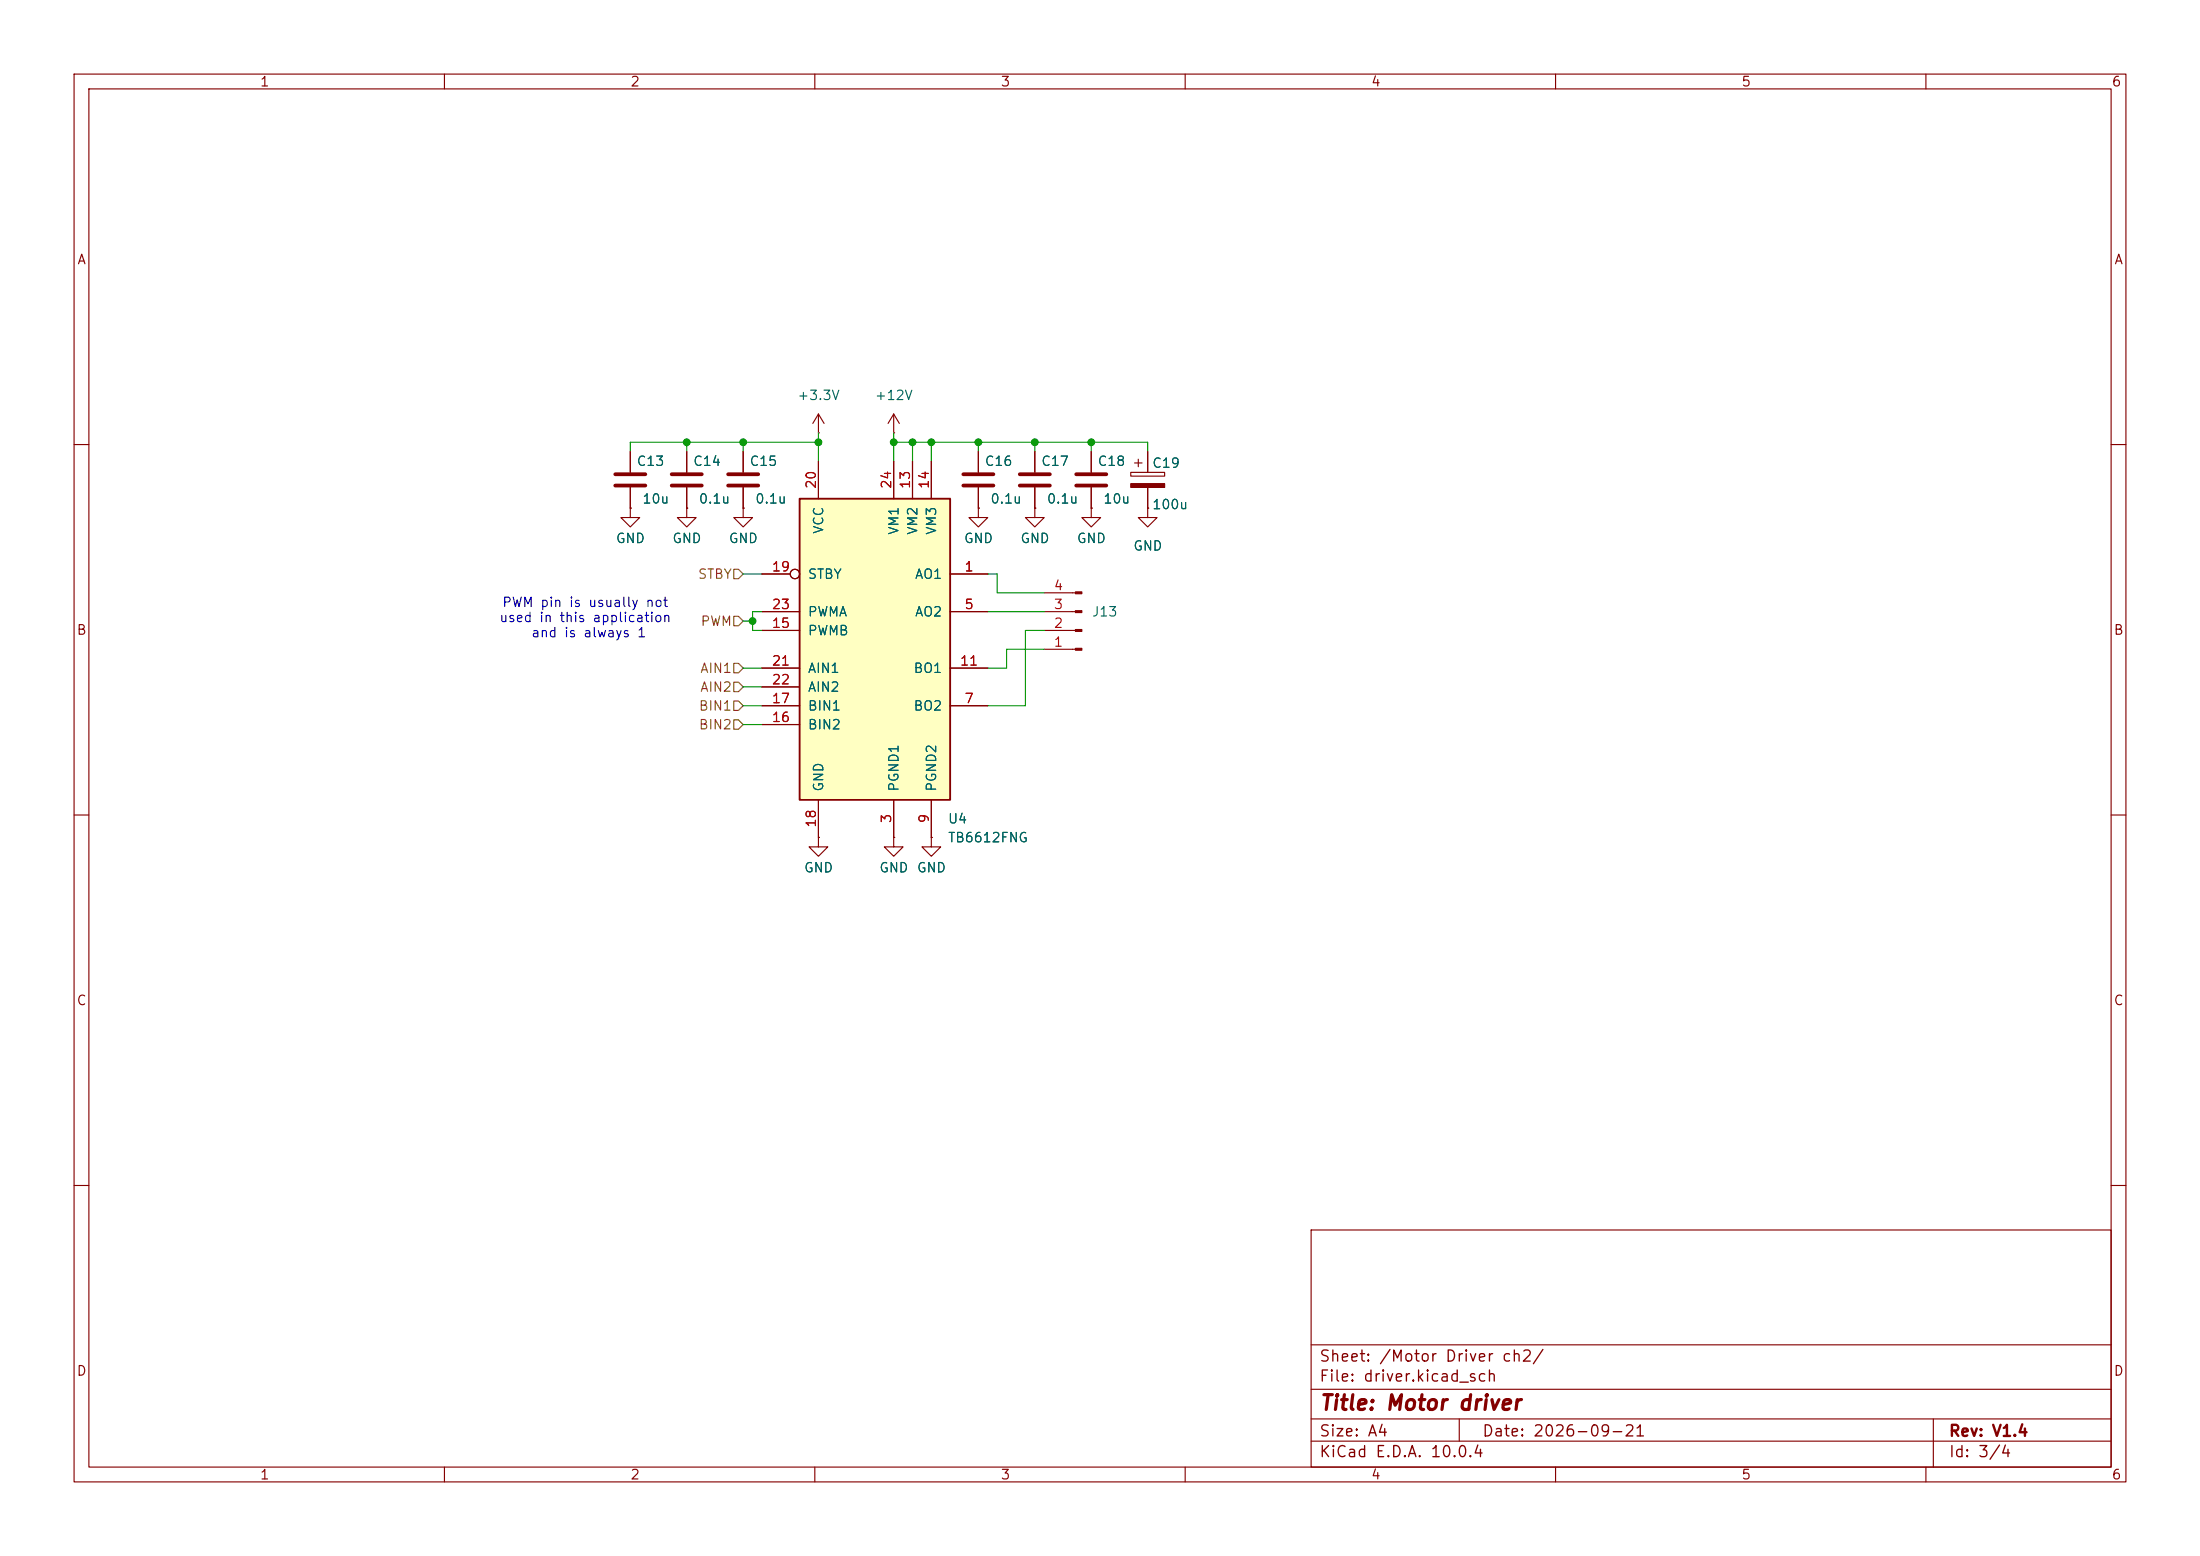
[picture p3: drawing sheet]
<svg xmlns="http://www.w3.org/2000/svg" width="297mm" height="210mm" viewBox="0 0 297 210" stroke-linecap="round" stroke-linejoin="round" font-family="sans-serif">
<g fill="none" stroke="#840000" stroke-width=".15">
<path d="M10 10h277v190h-277zM12 12h273v186h-273zM60 10v2M110 10v2M160 10v2M210 10v2M260 10v2M110.5 58.4h.1M110.5 55.9l-.8 1.3M110.5 55.9l.8 1.3M110.5 55.9v2.5M10 60h2"/>
<path d="M132.1 61v2.8M132.1 65.8v2.8M139.7 61v2.8M139.7 65.8v2.8M285 60h2M10 110h2M285 110h2M10 160h2M177 166h108v32h-108zM285 160h2M60 198v2M110 198v2"/>
<path d="M160 198v2M177 194.5h108M177 191.5h108M177 187.5h108M177 181.5h108M197 191.5v3M210 198v2M260 198v2M261 191.5v6.5"/>
</g>
<path d="M130 64h4.1M130 65.5h4.1M137.7 64h4M137.7 65.5h4" fill="none" stroke="#840000" stroke-width=".51"/>
<path d="M107.9 67.3h20.4v40.7h-20.4z" fill="#ffffc2"/>
<path d="M107.9 67.3h20.4v40.7h-20.4z" fill="none" stroke="#840000" stroke-width=".25"/>
<g fill="none" stroke="#840000" stroke-width=".15">
<path d="M120.6 58.4h.1M120.6 55.9v2.5M120.6 55.9l-.7 1.3M120.6 55.9l.8 1.3M85.1 68.6v1.3h1.3l-1.3 1.2-1.3-1.2h1.3M85.1 68.6h.1M85.1 61v2.8M85.1 65.8v2.8M92.7 68.6v1.3h1.3l-1.3 1.2-1.3-1.2h1.3M92.7 68.6h.1M92.7 61v2.8M92.7 65.8v2.8"/>
<path d="M100.3 68.6v1.3h1.3l-1.3 1.2-1.2-1.2h1.2M100.3 68.6h.1M100.3 61v2.8M100.3 65.8v2.8M102.9 77.5h3.8M110.5 62.2v5.1M120.6 62.2v5.1M123.2 62.2v5.1M125.7 62.2v5.1M128.3 77.5h5M132.1 68.6v1.3h1.2l-1.2 1.2-1.3-1.2h1.3M132.1 68.6h.1"/>
<path d="M132.1 61v2.8M132.1 65.8v2.8M139.7 68.6v1.3h1.3l-1.3 1.2-1.3-1.2h1.3M139.7 68.6h.1M139.7 61v2.8M139.7 65.8v2.8M147.3 68.6v1.3h1.3l-1.3 1.2-1.3-1.2h1.3M147.3 68.6h.1M147.3 61v2.8M147.3 65.8v2.8M152.7 63.8h4.5v.5h-4.5zM153.2 62.5h1"/>
<path d="M153.7 62v1M154.9 68.6v1.3h1.3l-1.3 1.2-1.2-1.2h1.2M154.9 68.6h.1M154.9 61v2.8M154.9 65.8v2.8M102.9 82.6h5M102.9 95.3h5M102.9 90.2h5M102.9 85.1h5M102.9 97.8h5M102.9 92.7h5M128.3 82.6h5"/>
<path d="M128.3 95.3h5M128.3 90.2h5M141 82.6h4.2M141 85.1h4.2M141 87.6h4.2M141 80h4.2M110.5 113v1.3h1.3l-1.3 1.3-1.3-1.3h1.3M110.5 113h.1M110.5 108v5M120.6 113v1.3h1.3l-1.3 1.3-1.2-1.3h1.2M120.6 113h.1M120.6 108v5"/>
<path d="M125.7 113v1.3h1.3l-1.3 1.3-1.2-1.3h1.2M125.7 113h.1M125.7 108v5"/>
<circle cx="107.3" cy="77.5" r=".63"/>
</g>
<g fill="#840000" stroke="#840000" stroke-width=".15">
<path d="M145.2 87.5h.8v.3h-.8z"/>
<path d="M145.2 85h.8v.2h-.8z"/>
<path d="M145.2 82.4h.8v.3h-.8z"/>
<path d="M145.2 79.9h.8v.2h-.8z"/>
<path d="M152.7 65.3h4.5v.5h-4.5z"/>
</g>
<path d="M83.1 64h4M83.1 65.5h4M90.7 64h4M90.7 65.5h4M98.3 64h4.1M98.3 65.5h4.1M145.3 64h4.1M145.3 65.5h4.1" fill="none" stroke="#840000" stroke-width=".51"/>
<path d="M99.1 76.8h.6l.6 .7-.6 .6h-.6zM99.1 92.1h.6l.6 .6-.6 .6h-.6zM99.1 89.5h.6l.6 .7-.6 .6h-.6zM99.1 94.6h.6l.6 .7-.6 .6h-.6zM99.1 83.2h.6l.6 .6-.6 .7h-.6zM99.1 97.2h.6l.6 .6-.6 .6h-.6z" fill="none" stroke="#725600" stroke-width=".15"/>
<g fill="none" stroke="#009600" stroke-width=".15">
<path d="M92.7 59.7v1.3M100.3 59.7v1.3M110.5 58.4v3.8M110.5 59.7h-25.4v1.3M120.6 58.4v3.8M120.6 59.7h34.3v1.3M123.2 59.7v2.5M125.7 59.7v2.5M132.1 59.7v1.3M139.7 59.7v1.3M147.3 59.7v1.3M100.3 77.5h2.6"/>
<path d="M133.3 77.5h1.3v2.5h6.4M100.3 92.7h2.6M100.3 83.8h1.3M100.3 95.3h2.6M100.3 97.8h2.6M100.3 90.2h2.6M102.9 82.6h-1.3v2.5h1.3M133.3 82.6h7.7M141 85.1h-2.6v10.2h-5.1M141 87.6h-5.1v2.6h-2.6"/>
</g>
<g fill="#009600" stroke="#009600" stroke-width=".14">
<circle cx="101.6" cy="83.8" r=".46"/>
<circle cx="110.5" cy="59.7" r=".46"/>
<circle cx="120.6" cy="59.7" r=".46"/>
<circle cx="92.7" cy="59.7" r=".46"/>
<circle cx="100.3" cy="59.7" r=".46"/>
<circle cx="125.7" cy="59.7" r=".46"/>
<circle cx="132.1" cy="59.7" r=".46"/>
<circle cx="139.7" cy="59.7" r=".46"/>
<circle cx="123.2" cy="59.7" r=".46"/>
<circle cx="147.3" cy="59.7" r=".46"/>
</g>
<text font-size="2" fill="#840000" x="178" y="190.8">Title: Motor driver</text>
<g font-size="1.5" fill="#840000">
<text x="178" y="184.2">Sheet: /Motor Driver ch2/</text>
<text x="178" y="186.9">File: driver.kicad_sch</text>
<text x="178" y="197.1">KiCad E.D.A. 10.0.4</text>
<text x="178" y="194.3">Size: A4</text>
<text x="200" y="194.3">Date: 2026-09-21</text>
<text x="263" y="194.3">Rev: V1.4</text>
<text x="263" y="197.1">Id: 3/4</text>
</g>
<g font-size="1.3" fill="#840000">
<text x="35" y="12">1</text>
<text x="85" y="12">2</text>
<text x="135" y="12">3</text>
<text x="185" y="12">4</text>
<text x="235" y="12">5</text>
<text x="285" y="12">6</text>
<text x="10.3" y="36">A</text>
<text x="285.3" y="36">A</text>
<text x="10.3" y="86">B</text>
<text x="285.3" y="86">B</text>
<text x="10.3" y="136">C</text>
<text x="285.3" y="136">C</text>
<text x="10.3" y="186">D</text>
<text x="285.3" y="186">D</text>
<text x="35" y="200">1</text>
<text x="85" y="200">2</text>
<text x="135" y="200">3</text>
<text x="185" y="200">4</text>
<text x="235" y="200">5</text>
<text x="285" y="200">6</text>
</g>
<g font-size="1.3" fill="#006464">
<text x="107.5" y="54.3">+3.3V</text>
<text x="118" y="54.3">+12V</text>
<text x="85.9" y="63.2">C13</text>
<text x="93.5" y="63.2">C14</text>
<text x="101.1" y="63.2">C15</text>
<text x="132.9" y="63.2">C16</text>
<text x="140.5" y="63.2">C17</text>
<text x="148.1" y="63.2">C18</text>
<text x="155.5" y="63.5">C19</text>
<text x="86.6" y="68.3">10u</text>
<text x="94.2" y="68.3">0.1u</text>
<text x="101.9" y="68.3">0.1u</text>
<text x="133.6" y="68.3">0.1u</text>
<text x="141.2" y="68.3">0.1u</text>
<text x="148.9" y="68.3">10u</text>
<text x="155.5" y="69">100u</text>
<text x="83.1" y="73.6">GND</text>
<text x="90.7" y="73.6">GND</text>
<text x="98.3" y="73.6">GND</text>
<text x="111.5" y="72.2" transform="rotate(-90 111.5 72.2)">VCC</text>
<text x="121.6" y="72.3" transform="rotate(-90 121.6 72.3)">VM1</text>
<text x="124.2" y="72.3" transform="rotate(-90 124.2 72.3)">VM2</text>
<text x="126.7" y="72.3" transform="rotate(-90 126.7 72.3)">VM3</text>
<text x="130" y="73.6">GND</text>
<text x="137.7" y="73.6">GND</text>
<text x="145.3" y="73.6">GND</text>
<text x="152.9" y="74.6">GND</text>
<text x="109" y="78.4">STBY</text>
<text x="109" y="83.5">PWMA</text>
<text x="123.4" y="78.4">AO1</text>
<text x="123.4" y="83.5">AO2</text>
<text x="147.3" y="83.5">J13</text>
<text x="109" y="86.1">PWMB</text>
<text x="109" y="91.1">AIN1</text>
<text x="109" y="93.7">AIN2</text>
<text x="123.2" y="91.1">BO1</text>
<text x="109" y="98.8">BIN2</text>
<text x="109" y="96.2">BIN1</text>
<text x="123.2" y="96.2">BO2</text>
<text x="111.5" y="106.9" transform="rotate(-90 111.5 106.9)">GND</text>
<text x="121.6" y="106.9" transform="rotate(-90 121.6 106.9)">PGND1</text>
<text x="126.7" y="106.9" transform="rotate(-90 126.7 106.9)">PGND2</text>
<text x="127.9" y="111.5">U4</text>
<text x="108.5" y="118.1">GND</text>
<text x="118.6" y="118.1">GND</text>
<text x="123.7" y="118.1">GND</text>
<text x="127.9" y="114">TB6612FNG</text>
</g>
<g font-size="1.3" fill="#a90000">
<text x="110.5" y="66.1" transform="rotate(-90 110.5 66.1)">20</text>
<text x="120.6" y="66.1" transform="rotate(-90 120.6 66.1)">24</text>
<text x="123.2" y="66.1" transform="rotate(-90 123.2 66.1)">13</text>
<text x="125.7" y="66.1" transform="rotate(-90 125.7 66.1)">14</text>
<text x="104.1" y="77.4">19</text>
<text x="130.1" y="77.4">1</text>
<text x="104.1" y="82.5">23</text>
<text x="130.1" y="82.5">5</text>
<text x="142.2" y="82.5">3</text>
<text x="142.2" y="80">4</text>
<text x="104.1" y="85.1">15</text>
<text x="142.2" y="87.6">1</text>
<text x="142.2" y="85.1">2</text>
<text x="104.1" y="95.2">17</text>
<text x="104.1" y="90.1">21</text>
<text x="104.1" y="92.7">22</text>
<text x="129.5" y="90.1">11</text>
<text x="130.1" y="95.2">7</text>
<text x="104.1" y="97.8">16</text>
<text x="110.5" y="111.8" transform="rotate(-90 110.5 111.8)">18</text>
<text x="120.6" y="111.2" transform="rotate(-90 120.6 111.2)">3</text>
<text x="125.7" y="111.2" transform="rotate(-90 125.7 111.2)">9</text>
</g>
<g font-size="1.3" fill="#0000c2">
<text x="67.7" y="82.2">PWM pin is usually not</text>
<text x="67.3" y="84.3">used in this application</text>
<text x="71.6" y="86.3">and is always 1</text>
</g>
<g font-size="1.3" fill="#725600">
<text x="94.1" y="78.4">STBY</text>
<text x="94.5" y="84.8">PWM</text>
<text x="94.4" y="93.7">AIN2</text>
<text x="94.4" y="91.1">AIN1</text>
<text x="94.3" y="96.2">BIN1</text>
<text x="94.3" y="98.8">BIN2</text>
</g>
</svg>
